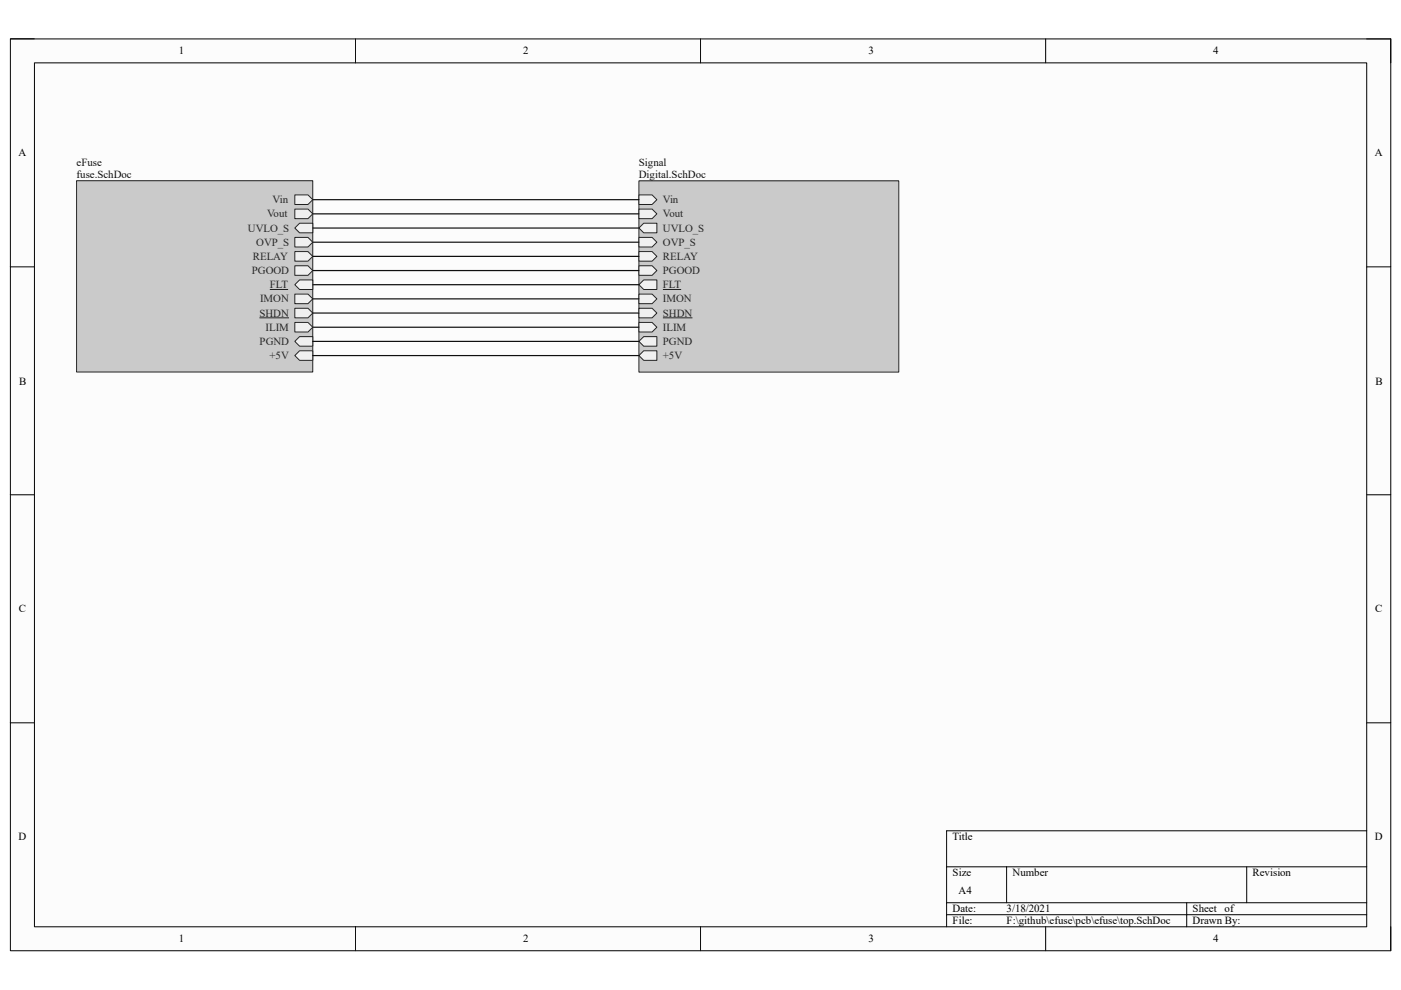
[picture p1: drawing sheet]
<svg xmlns="http://www.w3.org/2000/svg" width="297mm" height="210mm" viewBox="0 0 297 210" stroke-linecap="round" stroke-linejoin="round" font-family="sans-serif">
<path d="M2.2 8.3h292.7v193.4h-292.7z" fill="#fcfcfc"/>
<path d="M2.2 8.3h292.7v193.4h-292.7z" fill="none" stroke="#000" stroke-width=".21"/>
<path d="M7.3 13.3h282.5v183.3h-282.5z" fill="#fcfcfc"/>
<g fill="none" stroke="#000" stroke-width=".21">
<path d="M2.2 8.2h5.1M7.3 13.3h282.5v183.3h-282.5zM75.4 8.3v5M148.5 8.3v5M221.7 8.3v5M289.8 8.3h5.1v5M2.2 56.6h5.1M289.8 56.6h5.1M2.2 104.9h5.1M289.8 104.9h5.1M2.2 153.3h5.1M289.8 153.3h5.1"/>
<path d="M289.8 176.2h-89.1v20.4M75.4 196.6v5.1M148.5 196.6v5.1M200.7 183.9h89.1M200.7 191.5h89.1M200.7 194h89.1M213.4 183.9v7.6M221.7 196.6v5.1M251.6 191.5v5.1M264.3 183.9v7.6M294.9 196.6v5.1"/>
</g>
<path d="M16.2 38.3h50.1v40.6h-50.1z" fill="#cacaca"/>
<path d="M16.2 38.3h50.1v40.6h-50.1z" fill="none" stroke="#262626" stroke-width=".21"/>
<path d="M62.5 41.3h2.8l1 1.1-1 1h-2.8z" fill-rule="evenodd" fill="#f0f0f0"/>
<path d="M62.5 41.3h2.8l1 1.1-1 1h-2.8z" fill="none" stroke="#262626" stroke-width=".21"/>
<path d="M62.5 48.4l1-1.1h2.8v2.1h-2.8z" fill-rule="evenodd" fill="#f0f0f0"/>
<path d="M62.5 48.4l1-1.1h2.8v2.1h-2.8z" fill="none" stroke="#262626" stroke-width=".21"/>
<path d="M62.5 50.4h2.8l1 1-1 1h-2.8z" fill-rule="evenodd" fill="#f0f0f0"/>
<path d="M62.5 50.4h2.8l1 1-1 1h-2.8z" fill="none" stroke="#262626" stroke-width=".21"/>
<path d="M62.5 53.4h2.8l1 1-1 1h-2.8z" fill-rule="evenodd" fill="#f0f0f0"/>
<path d="M62.5 53.4h2.8l1 1-1 1h-2.8z" fill="none" stroke="#262626" stroke-width=".21"/>
<path d="M62.5 56.4h2.8l1 1-1 1h-2.8z" fill-rule="evenodd" fill="#f0f0f0"/>
<path d="M62.5 56.4h2.8l1 1-1 1h-2.8z" fill="none" stroke="#262626" stroke-width=".21"/>
<path d="M62.5 60.4l1-1h2.8v2h-2.8z" fill-rule="evenodd" fill="#f0f0f0"/>
<path d="M57.2 61.4h3.9M62.5 60.4l1-1h2.8v2h-2.8z" fill="none" stroke="#262626" stroke-width=".21"/>
<path d="M62.5 62.4h2.8l1 1-1 1h-2.8z" fill-rule="evenodd" fill="#f0f0f0"/>
<path d="M62.5 62.4h2.8l1 1-1 1h-2.8z" fill="none" stroke="#262626" stroke-width=".21"/>
<path d="M62.5 65.4h2.8l1 1-1 1h-2.8z" fill-rule="evenodd" fill="#f0f0f0"/>
<path d="M55 67.4h6.3M62.5 65.4h2.8l1 1-1 1h-2.8z" fill="none" stroke="#262626" stroke-width=".21"/>
<path d="M62.5 68.4h2.8l1 1-1 1h-2.8z" fill-rule="evenodd" fill="#f0f0f0"/>
<path d="M62.5 68.4h2.8l1 1-1 1h-2.8z" fill="none" stroke="#262626" stroke-width=".21"/>
<path d="M63.5 71.4h2.8v2h-2.8l-1-1z" fill-rule="evenodd" fill="#f0f0f0"/>
<path d="M63.5 71.4h2.8v2h-2.8l-1-1z" fill="none" stroke="#262626" stroke-width=".21"/>
<path d="M62.5 44.3h2.8l1 1.1-1 1h-2.8z" fill-rule="evenodd" fill="#f0f0f0"/>
<path d="M62.5 44.3h2.8l1 1.1-1 1h-2.8z" fill="none" stroke="#262626" stroke-width=".21"/>
<path d="M62.5 75.4l1-1h2.8v2h-2.8z" fill-rule="evenodd" fill="#f0f0f0"/>
<path d="M62.5 75.4l1-1h2.8v2h-2.8z" fill="none" stroke="#262626" stroke-width=".21"/>
<path d="M135.5 38.4h55.1v40.5h-55.1z" fill="#cacaca"/>
<path d="M135.5 38.4h55.1v40.5h-55.1z" fill="none" stroke="#262626" stroke-width=".21"/>
<path d="M135.5 41.3h2.8l1 1.1-1 1h-2.8z" fill-rule="evenodd" fill="#f0f0f0"/>
<path d="M135.5 41.3h2.8l1 1.1-1 1h-2.8z" fill="none" stroke="#262626" stroke-width=".21"/>
<path d="M135.5 48.4l1-1.1h2.8v2.1h-2.8z" fill-rule="evenodd" fill="#f0f0f0"/>
<path d="M135.5 48.4l1-1.1h2.8v2.1h-2.8z" fill="none" stroke="#262626" stroke-width=".21"/>
<path d="M135.5 50.4h2.8l1 1-1 1h-2.8z" fill-rule="evenodd" fill="#f0f0f0"/>
<path d="M135.5 50.4h2.8l1 1-1 1h-2.8z" fill="none" stroke="#262626" stroke-width=".21"/>
<path d="M135.5 53.4h2.8l1 1-1 1h-2.8z" fill-rule="evenodd" fill="#f0f0f0"/>
<path d="M135.5 53.4h2.8l1 1-1 1h-2.8z" fill="none" stroke="#262626" stroke-width=".21"/>
<path d="M135.5 56.4h2.8l1 1-1 1h-2.8z" fill-rule="evenodd" fill="#f0f0f0"/>
<path d="M135.5 56.4h2.8l1 1-1 1h-2.8z" fill="none" stroke="#262626" stroke-width=".21"/>
<path d="M135.5 60.4l1-1h2.8v2h-2.8z" fill-rule="evenodd" fill="#f0f0f0"/>
<path d="M135.5 60.4l1-1h2.8v2h-2.8zM140.5 61.4h3.9" fill="none" stroke="#262626" stroke-width=".21"/>
<path d="M135.5 62.4h2.8l1 1-1 1h-2.8z" fill-rule="evenodd" fill="#f0f0f0"/>
<path d="M135.5 62.4h2.8l1 1-1 1h-2.8z" fill="none" stroke="#262626" stroke-width=".21"/>
<path d="M135.5 65.4h2.8l1 1-1 1h-2.8z" fill-rule="evenodd" fill="#f0f0f0"/>
<path d="M135.5 65.4h2.8l1 1-1 1h-2.8zM140.5 67.4h6.3" fill="none" stroke="#262626" stroke-width=".21"/>
<path d="M135.5 68.4h2.8l1 1-1 1h-2.8z" fill-rule="evenodd" fill="#f0f0f0"/>
<path d="M135.5 68.4h2.8l1 1-1 1h-2.8z" fill="none" stroke="#262626" stroke-width=".21"/>
<path d="M135.5 72.4l1-1h2.8v2h-2.8z" fill-rule="evenodd" fill="#f0f0f0"/>
<path d="M135.5 72.4l1-1h2.8v2h-2.8z" fill="none" stroke="#262626" stroke-width=".21"/>
<path d="M135.5 44.3h2.8l1 1.1-1 1h-2.8z" fill-rule="evenodd" fill="#f0f0f0"/>
<path d="M135.5 44.3h2.8l1 1.1-1 1h-2.8z" fill="none" stroke="#262626" stroke-width=".21"/>
<path d="M135.5 75.4l1-1h2.8v2h-2.8z" fill-rule="evenodd" fill="#f0f0f0"/>
<path d="M135.5 75.4l1-1h2.8v2h-2.8z" fill="none" stroke="#262626" stroke-width=".21"/>
<path d="M66.3 42.4h69.2M66.3 48.4h69.2M66.3 54.4h69.2M66.3 45.4h69.2M66.3 51.4h69.2M66.3 57.4h69.2M66.3 60.4h69.2M66.3 66.4h69.2M66.3 69.4h69.2M66.3 75.4h69.2M66.3 63.4h69.2M66.3 72.4h69.2" fill="none" stroke="#0e0e0e" stroke-width=".25"/>
<g font-size="2.3">
<text x="37.9" y="11.6">1</text>
<text x="110.9" y="11.6">2</text>
<text x="184.1" y="11.6">3</text>
<text x="257.2" y="11.6">4</text>
<text x="3.9" y="33.2">A</text>
<text x="291.5" y="33.2">A</text>
<text x="4" y="81.6">B</text>
<text x="291.6" y="81.6">B</text>
<text x="4" y="129.9">C</text>
<text x="291.6" y="129.9">C</text>
<text x="4" y="178.2">D</text>
<text x="202" y="178.2">Title</text>
<text x="291.5" y="178.2">D</text>
<text x="202" y="185.9">Size</text>
<text x="214.7" y="185.9">Number</text>
<text x="265.6" y="185.9">Revision</text>
<text x="203.2" y="189.7">A4</text>
<text x="202" y="193.5">Date:</text>
<text x="202" y="196.1">File:</text>
<text x="213.4" y="193.5">3/18/2021</text>
<text x="213.4" y="196.1">F:\github\efuse\pcb\efuse\top.SchDoc</text>
<text x="252.9" y="196.1">Drawn By:</text>
<text x="252.9" y="193.5">Sheet</text>
<text x="259.6" y="193.5">of</text>
<text x="37.9" y="199.9">1</text>
<text x="110.9" y="199.9">2</text>
<text x="184.1" y="199.9">3</text>
<text x="257.2" y="199.9">4</text>
</g>
<g font-size="2.3" fill="#0e0e0e">
<text x="16.2" y="35.3">eFuse</text>
<text x="135.4" y="35.3">Signal</text>
<text x="16.2" y="37.8">fuse.SchDoc</text>
<text x="135.4" y="37.8">Digital.SchDoc</text>
</g>
<g font-size="2.3" fill="#262626">
<text x="56.6" y="46.1">Vout</text>
<text x="57.8" y="43.1">Vin</text>
<text x="140.5" y="43.1">Vin</text>
<text x="140.5" y="46.1">Vout</text>
<text x="52.6" y="49.1">UVLO_S</text>
<text x="54.3" y="52.1">OVP_S</text>
<text x="140.5" y="49.1">UVLO_S</text>
<text x="140.5" y="52.1">OVP_S</text>
<text x="53.4" y="58.1">PGOOD</text>
<text x="53.6" y="55.1">RELAY</text>
<text x="140.5" y="55.1">RELAY</text>
<text x="140.5" y="58.1">PGOOD</text>
<text x="55.1" y="64.2">IMON</text>
<text x="57.2" y="61.2">FLT</text>
<text x="140.5" y="61.2">FLT</text>
<text x="140.5" y="64.2">IMON</text>
<text x="55" y="67.2">SHDN</text>
<text x="56.3" y="70.2">ILIM</text>
<text x="140.5" y="67.2">SHDN</text>
<text x="140.5" y="70.2">ILIM</text>
<text x="55.1" y="73.2">PGND</text>
<text x="57.1" y="76.2">+5V</text>
<text x="140.5" y="73.2">PGND</text>
<text x="140.5" y="76.2">+5V</text>
</g>
</svg>
